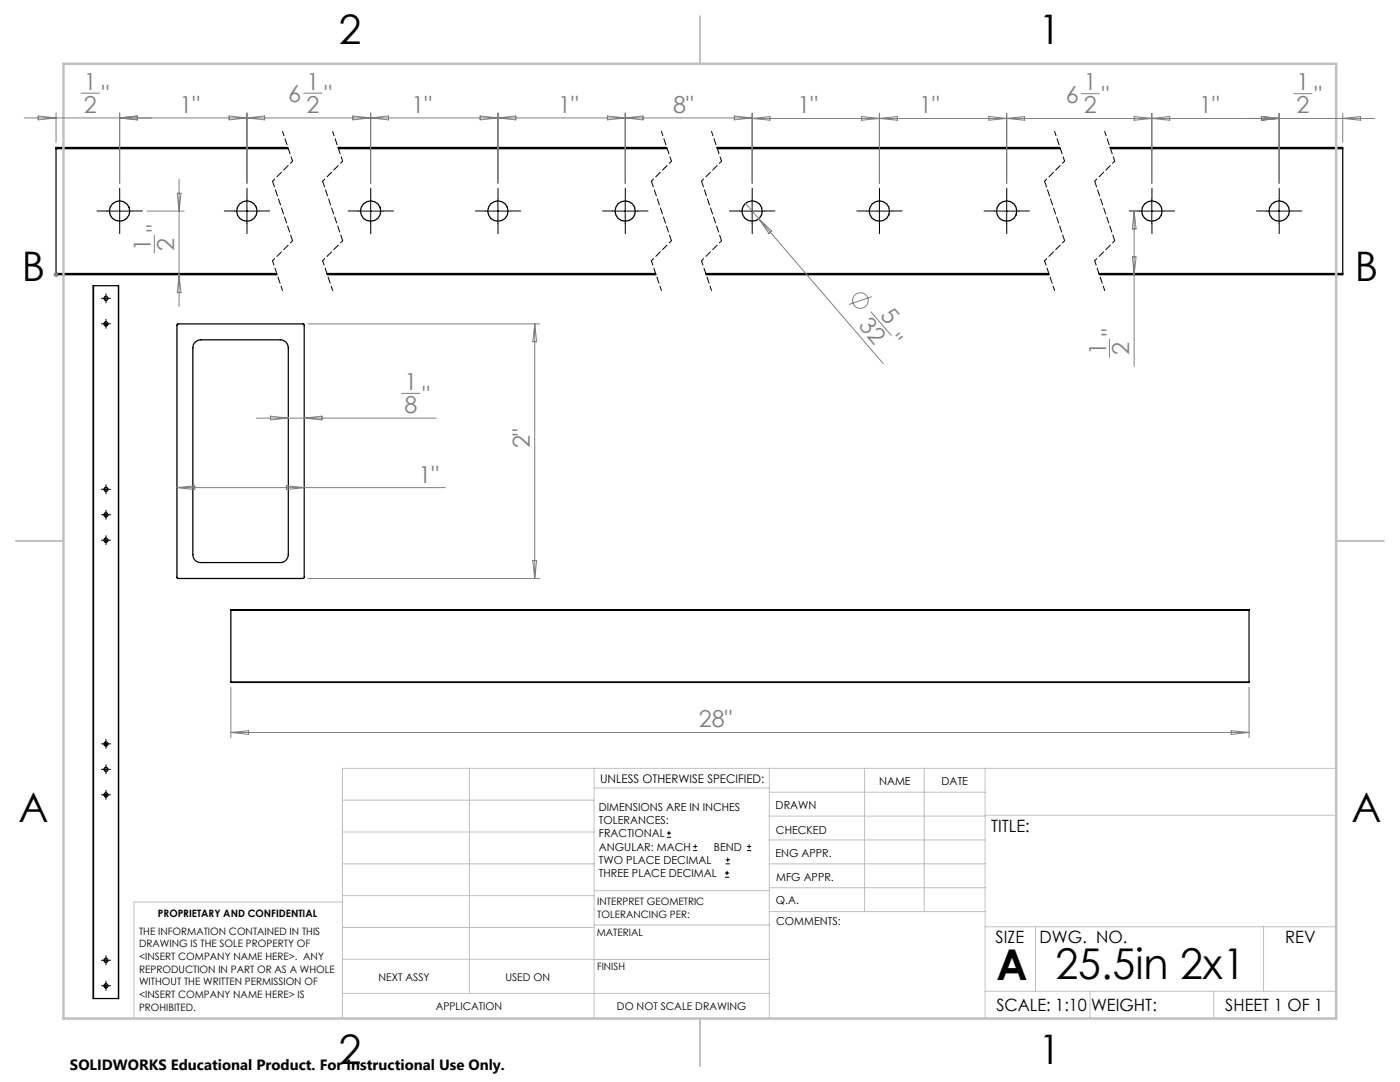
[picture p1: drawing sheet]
<svg xmlns="http://www.w3.org/2000/svg" width="279mm" height="216mm" viewBox="0 0 279 216" stroke-linecap="round" stroke-linejoin="round" font-family="sans-serif">
<g fill="none" stroke="#000" stroke-width=".25">
<path d="M11.2 29.7h46.3M11.2 29.7v24.9M57.4 29.4h-46.2v.3M67.5 29.4h65.6M67.5 29.7h65.6M143.1 29.4h68.4M143.1 29.7h68.5M221.5 29.4h46.5v.3M221.6 29.7h46.4M268 29.7v24.9M11.2 54.6v.2h44.1M11.2 54.6h44"/>
<path d="M18.7 57v142.2M18.7 57h4.9M23.6 57h.1M23.6 57v142.2M65.2 54.6h65.6M65.3 54.8h65.6M140.8 54.6h68.5M140.9 54.8h68.5M219.3 54.6h48.7M268 54.6v.2h-48.6M35.4 64.7l25.1-.1 .2 .1v50.5l-.2 .2h-25l-.2-.1zM38.9 68.3l1.2-.5h15.9a1.57 1.57 0 0 1 1.5 1.6v41.3a1.57 1.57 0 0 1-1.5 1.6h-15.9a1.57 1.57 0 0 1-1.6-1.6v-41.3l.1-.6z"/>
<path d="M46.1 136.1h203.2M46.1 121.7h203.2M46.1 121.7v14.4M249.3 121.7v14.4M18.7 199.2h4.9M23.6 199.2h.1"/>
<circle cx="21.1" cy="59.5" r=".39"/>
<circle cx="23.9" cy="42.1" r="2.03"/>
<circle cx="49.3" cy="42.1" r="2.03"/>
<circle cx="74" cy="42.1" r="2.02"/>
<circle cx="99.4" cy="42.1" r="2.02"/>
<circle cx="124.8" cy="42.1" r="2.02"/>
<circle cx="150.1" cy="42.1" r="2.03"/>
<circle cx="175.5" cy="42.1" r="2.03"/>
<circle cx="200.9" cy="42.1" r="2.03"/>
<circle cx="229.9" cy="42.1" r="2.04"/>
<circle cx="255.3" cy="42.1" r="2.04"/>
<circle cx="21.1" cy="64.6" r=".39"/>
<circle cx="21.1" cy="97.6" r=".39"/>
<circle cx="21.1" cy="102.7" r=".39"/>
<circle cx="21.1" cy="107.8" r=".39"/>
<circle cx="21.1" cy="148.4" r=".4"/>
<circle cx="21.1" cy="153.5" r=".4"/>
<circle cx="21.1" cy="158.6" r=".4"/>
<circle cx="21.1" cy="196.7" r=".4"/>
<circle cx="21.1" cy="191.6" r=".4"/>
</g>
<g fill="none" stroke="#808080" stroke-width=".2">
<path d="M16.2 18.6h3.6M60.6 18.6h3.6M215.8 18.7h3.6M258.2 18.7h3.6M4.8 23.5h145.3M7.6 23.1l3.6 .4-3.6 .4zM11.2 22.5v5.9M23.9 23.5l3.5-.4v.8zM23.9 22.5v14.1M35.4 38.6h.7l-.4 3.5zM35.7 35.8v25.4M45.7 23.1l7.1 .8v-.8l-7.1 .8z"/>
<path d="M49.3 22.5v14.1M70.4 23.1l7.1 .8v-.8l-7.1 .8zM74 22.5v14.1M95.8 23.1l7.1 .8v-.8l-7.1 .8zM99.4 22.5v14.1M121.2 23.1l7.1 .8v-.8l-7.1 .8zM124.8 22.5v14.1M146.5 23.1l3.6 .4-3.6 .4zM150.1 22.5v14.1M150.1 23.6h124.2M150.1 23.6l3.6-.4v.8zM171.9 23.2l3.6 .4-3.6 .4z"/>
<path d="M175.5 22.6v14M175.5 23.6l3.6-.4v.8zM197.3 23.2l3.6 .4-3.6 .4zM200.9 22.6v14M200.9 23.6l3.6-.4v.8zM226.3 23.2l3.6 .4-3.6 .4zM229.9 22.6v14M229.9 23.6l3.5-.4v.8zM251.7 23.2l3.6 .4-3.6 .4zM255.3 22.6v14M268 22.6v5.8M268 23.6l3.5-.4v.8z"/>
<path d="M10.7 54.8h1M10.8 54.5l.7 .7M11.2 54.3v1M11.5 54.5l-.7 .7M29.4 42.1h7.4M30.8 46.9v3.6M35.7 54.8l.4 3.6h-.7zM148.8 40.6l27.5 32M151.4 43.6l2.6 2.5-.5 .5zM174 59.2l-4.6 1.5M226 51.3h.7l-.4 3.5zM226.3 42.1v31"/>
<path d="M226.3 42.1l.4 3.6h-.7zM61.5 64.6h46.2M80.2 78.5h3.6M106.7 64.6v50.8M106.7 64.6l.4 3.6h-.8zM173.8 62.2l4.1 4.7M221.4 67.7v3.6M35.3 97.3h53.6M35.3 97.3l3.6-.4v.8zM51.2 83.4h35.8M54 83l3.5 .4-3.5 .4zM57.1 96.9l3.6 .4-3.6 .4z"/>
<path d="M60.7 83.4l3.6-.4v.8zM61.5 115.4h46.2M106.3 111.9h.8l-.4 3.5zM46.1 137.2v10M249.3 137.2v10M46.1 146.2h203.2M46.1 146.2l3.5-.4v.7zM245.7 145.8l3.6 .4-3.6 .3z"/>
<circle cx="171.7" cy="60" r="1.55"/>
</g>
<g fill="none" stroke="#000" stroke-width=".2">
<path d="M23.9 39.6v5M49.3 39.6v5M74 39.6v5M99.4 39.6v5M124.8 39.6v5M150.1 39.6v5M175.5 39.6v5M200.9 39.6v5M229.9 39.6v5M255.3 39.6v5M20.6 59.5h1M21.1 59.1v.9"/>
<path d="M21.4 42.1h5M46.8 42.1h5M71.5 42.1h5M96.9 42.1h5M122.3 42.1h5M147.6 42.1h5M173 42.1h5M198.4 42.1h5M227.4 42.1h5M252.8 42.1h5M20.6 64.6h1M21.1 64.1v1"/>
<path d="M20.6 97.6h1M21.1 97.2v.9M20.6 107.8h1M20.6 102.7h1M21.1 102.2v1M21.1 107.3v1M20.6 158.6h1M20.6 153.5h1M20.6 148.4h1M21.1 148v.9M21.1 153v1M21.1 158.1v1"/>
<path d="M133.1 167.1h.8M133.1 166.2h.8M133.5 165.8v.9M138.3 169.7h.8M138.3 168.9h.8M138.7 168.5v.8M144.7 175h.8M144.7 174.2h.8M144.8 172.4h.9M144.8 171.6h.9M145.1 173.8v.8M145.2 171.1v.9"/>
<path d="M149.1 169.7h.8M149.1 168.9h.8M149.5 168.5v.8M20.6 191.6h1M20.6 196.7h1M21.1 191.1v1M21.1 196.2v1"/>
</g>
<g fill="none" stroke="#000" stroke-width=".2" stroke-dasharray="15.2 1.3 1.3 1.3">
<path d="M23.9 39.6v-2M49.3 39.6v-2M74 39.6v-2M99.4 39.6v-2M124.8 39.6v-2M150.1 39.6v-2M175.5 39.6v-2M200.9 39.6v-2M229.9 39.6v-2M255.3 39.6v-2M20.7 59.5h-.4M21.2 59v-.4"/>
<path d="M21.4 42.1h-2M21.7 59.5h.4M23.9 44.6v2M26.4 42.1h2M46.8 42.1h-2M49.3 44.6v2M51.8 42.1h2M71.5 42.1h-2M74 44.6v2M76.5 42.1h2M96.9 42.1h-2M99.4 44.6v2"/>
<path d="M101.9 42.1h2M122.3 42.1h-2M124.8 44.6v2M127.3 42.1h2M147.6 42.1h-2M150.1 44.6v2M152.6 42.1h2M173 42.1h-2M175.5 44.6v2M178 42.1h2M198.4 42.1h-2M200.9 44.6v2"/>
<path d="M203.4 42.1h2M227.4 42.1h-2M229.9 44.6v2M232.4 42.1h2M252.8 42.1h-2M255.3 44.6v2M257.8 42.1h2M20.7 64.6h-.4M21.2 64.1v-.4M21.2 65.1v.4M21.2 60v.4M21.7 64.6h.4"/>
<path d="M20.7 97.6h-.4M21.2 97.1v-.4M21.2 98.1v.4M21.7 97.6h.4M20.7 107.8h-.4M20.7 102.7h-.4M21.2 107.3v-.4M21.2 108.3v.4M21.2 102.2v-.4M21.2 103.2v.4M21.7 107.8h.4M21.7 102.7h.4"/>
<path d="M20.7 158.6h-.4M20.7 153.5h-.4M20.7 148.4h-.4M21.2 158.1v-.4M21.2 159.1v.4M21.2 153v-.4M21.2 154v.4M21.2 147.9v-.4M21.2 148.9v.4M21.7 158.6h.4M21.7 153.5h.4M21.7 148.4h.4"/>
<path d="M20.7 191.6h-.4M20.7 196.7h-.4M21.2 191.1v-.4M21.2 192.1v.4M21.2 196.2v-.4M21.2 197.2v.4M21.7 191.6h.4M21.7 196.7h.4"/>
</g>
<path d="M56.4 26.2l2 6M66.4 26.2l2 6M132 26.2l2 6M142 26.2l2 6M210.5 26.2l2 6M220.5 26.2l2 6M54.4 52l2 6M64.4 52l2 6M130 52l2 6M140 52l2 6M208.5 52l2 6M218.5 52l2 6" fill="none" stroke="#000" stroke-width=".2" stroke-dasharray="1.3 .6" stroke-dashoffset=".4"/>
<path d="M58.4 32.2l-4 4M68.4 32.2l-4 4M134 32.2l-4 4M144 32.2l-4 4M212.5 32.2l-4 4M222.5 32.2l-4 4M58.4 48l-4 4M68.4 48l-4 4M134 48l-4 4M144 48l-4 4M212.5 48l-4 4M222.5 48l-4 4" fill="none" stroke="#000" stroke-width=".2" stroke-dasharray="1.3 .6" stroke-dashoffset=".7"/>
<path d="M54.4 36.2l4 11.8M64.4 36.2l4 11.8M130 36.2l4 11.8M140 36.2l4 11.8M208.5 36.2l4 11.8M218.5 36.2l4 11.8" fill="none" stroke="#000" stroke-width=".2" stroke-dasharray="1.3 .6" stroke-dashoffset=".1"/>
<g fill="none" stroke="#c0c0c0" stroke-width=".2">
<path d="M68.3 159.7h50.3M93.7 153.3v44.9M118.6 153.3v49.9M118.6 157.2h34.9M153.5 153.3v49.9M153.5 158.1h43.1M172.5 153.3v28.6M184.4 153.3v28.6M196.6 153.3v49.9M266.7 153.3h-198.4v49.9M68.3 178.7h50.3M68.3 172.4h50.3"/>
<path d="M68.3 166h50.3M68.3 180h-41.6v23.2M118.6 177.7h35M153.5 167.6h43.1M153.5 162.8h43.1M153.5 172.4h43.1M153.5 177.1h43.1M196.6 162.7h70.1M68.3 198.2h85.2M68.3 191.4l85.2 .1M68.3 185.1h50.3M118.6 184.6h35"/>
<path d="M153.6 181.9h43M196.6 197.8h70.1M196.6 184.9h70.1M206.7 184.9v12.9M217.5 197.8v5.4M242.2 197.8v5.4M252.2 184.9v12.9"/>
</g>
<path d="M139.7 3.2v9.5M3.1 107.9h9.6M266.7 107.9h9.5M139.7 203.2v9.6" fill="none" stroke="#c0c0c0" stroke-width=".25"/>
<path d="M12.7 12.7h254v190.5h-254z" fill="none" stroke="#c0c0c0" stroke-width=".5"/>
<g font-size="8.5">
<text x="198.9" y="195.5">A</text>
<text x="210.6" y="195.4">25.5in 2x1</text>
</g>
<g font-size="8.1">
<text x="67.6" y="8.9">2</text>
<text x="207.3" y="8.9">1</text>
<text x="4.4" y="56.2">B</text>
<text x="270.4" y="56.2">B</text>
<text x="3.7" y="164.1">A</text>
<text x="269.7" y="164.1">A</text>
<text x="67.6" y="212.4">2</text>
<text x="207.3" y="212.4">1</text>
</g>
<g font-size="4.7" fill="#808080">
<text x="16.7" y="17.9">1</text>
<text x="61.1" y="17.9">1</text>
<text x="216.3" y="18">1</text>
<text x="258.8" y="18">1</text>
<text x="16.7" y="22.5">2</text>
<text x="20.3" y="20.4">&quot;</text>
<text x="35.9" y="22.5">1&quot;</text>
<text x="57.5" y="20.4">6</text>
<text x="61.1" y="22.5">2</text>
<text x="64.8" y="20.4">&quot;</text>
<text x="82.1" y="22.5">1&quot;</text>
<text x="111.4" y="22.5">1&quot;</text>
<text x="134.3" y="22.5">8&quot;</text>
<text x="159.2" y="22.6">1&quot;</text>
<text x="183.4" y="22.6">1&quot;</text>
<text x="212.7" y="20.5">6</text>
<text x="216.3" y="22.6">2</text>
<text x="219.9" y="20.5">&quot;</text>
<text x="239.3" y="22.6">1&quot;</text>
<text x="258.8" y="22.6">2</text>
<text x="262.4" y="20.5">&quot;</text>
<text x="32.7" y="46.4" transform="rotate(-90 32.7 46.4)">&quot;</text>
<text x="30.1" y="50" transform="rotate(-90 30.1 50)">1</text>
<text x="34.8" y="50" transform="rotate(-90 34.8 50)">2</text>
<text x="171.2" y="65.1" transform="rotate(49 171.2 65.1)">32</text>
<text x="175.6" y="63.1" transform="rotate(49 175.6 63.1)">5</text>
<text x="176.8" y="68.5" transform="rotate(49 176.8 68.5)">&quot;</text>
<text x="220.7" y="70.8" transform="rotate(-90 220.7 70.8)">1</text>
<text x="223.3" y="67.1" transform="rotate(-90 223.3 67.1)">&quot;</text>
<text x="225.4" y="70.8" transform="rotate(-90 225.4 70.8)">2</text>
<text x="80.7" y="77.8">1</text>
<text x="80.7" y="82.4">8</text>
<text x="84.3" y="80.3">&quot;</text>
<text x="105.7" y="89.5" transform="rotate(-90 105.7 89.5)">2&quot;</text>
<text x="83.5" y="96.3">1&quot;</text>
<text x="139.5" y="145.1">28&quot;</text>
</g>
<g font-size="3.4">
<text x="197.8" y="166">TITLE:</text>
<text x="198.7" y="188.1">SIZE</text>
<text x="207.5" y="188.1">DWG. NO.</text>
<text x="256.5" y="188.2">REV</text>
<text x="198.8" y="201.7">SCALE: 1:10</text>
<text x="217.7" y="201.8">WEIGHT:</text>
<text x="244.5" y="201.7">SHEET 1 OF 1</text>
</g>
<text font-size="3" x="14" y="213.5">SOLIDWORKS Educational Product. For Instructional Use Only.</text>
<text font-size="2.4" x="119.8" y="156.2">UNLESS OTHERWISE SPECIFIED:</text>
<g font-size="2.2">
<text x="119.5" y="161.8">DIMENSIONS ARE IN INCHES</text>
<text x="154.8" y="161.4">DRAWN</text>
<text x="175.4" y="156.6">NAME</text>
<text x="187.9" y="156.7">DATE</text>
<text x="119.5" y="164.4">TOLERANCES:</text>
<text x="119.5" y="167.1">FRACTIONAL</text>
<text x="154.9" y="166.3">CHECKED</text>
<text x="119.5" y="169.7">ANGULAR: MACH</text>
<text x="119.5" y="172.4">TWO PLACE DECIMAL</text>
<text x="142.5" y="169.7">BEND</text>
<text x="154.8" y="171">ENG APPR.</text>
<text x="119.5" y="175">THREE PLACE DECIMAL</text>
<text x="154.9" y="175.7">MFG APPR.</text>
<text x="154.9" y="180.4">Q.A.</text>
<text x="154.9" y="184.6">COMMENTS:</text>
</g>
<g font-size="2.1">
<text x="75.5" y="195.7">NEXT ASSY</text>
<text x="100.9" y="195.7">USED ON</text>
<text x="86.9" y="201.5">APPLICATION</text>
<text x="123.1" y="201.6">DO NOT SCALE DRAWING</text>
</g>
<g font-size="2">
<text x="31.5" y="182.9">PROPRIETARY AND CONFIDENTIAL</text>
<text x="119.2" y="180.6">INTERPRET GEOMETRIC</text>
<text x="119.2" y="183.1">TOLERANCING PER:</text>
<text x="27.8" y="186.5">THE INFORMATION CONTAINED IN THIS</text>
<text x="27.8" y="189">DRAWING IS THE SOLE PROPERTY OF</text>
<text x="27.8" y="191.6">&lt;INSERT COMPANY NAME HERE&gt;. ANY</text>
<text x="119.1" y="186.7">MATERIAL</text>
<text x="27.8" y="194.1">REPRODUCTION IN PART OR AS A WHOLE</text>
<text x="27.8" y="196.6">WITHOUT THE WRITTEN PERMISSION OF</text>
<text x="119.1" y="193.5">FINISH</text>
<text x="27.8" y="199.1">&lt;INSERT COMPANY NAME HERE&gt; IS</text>
<text x="27.8" y="201.7">PROHIBITED.</text>
</g>
</svg>
